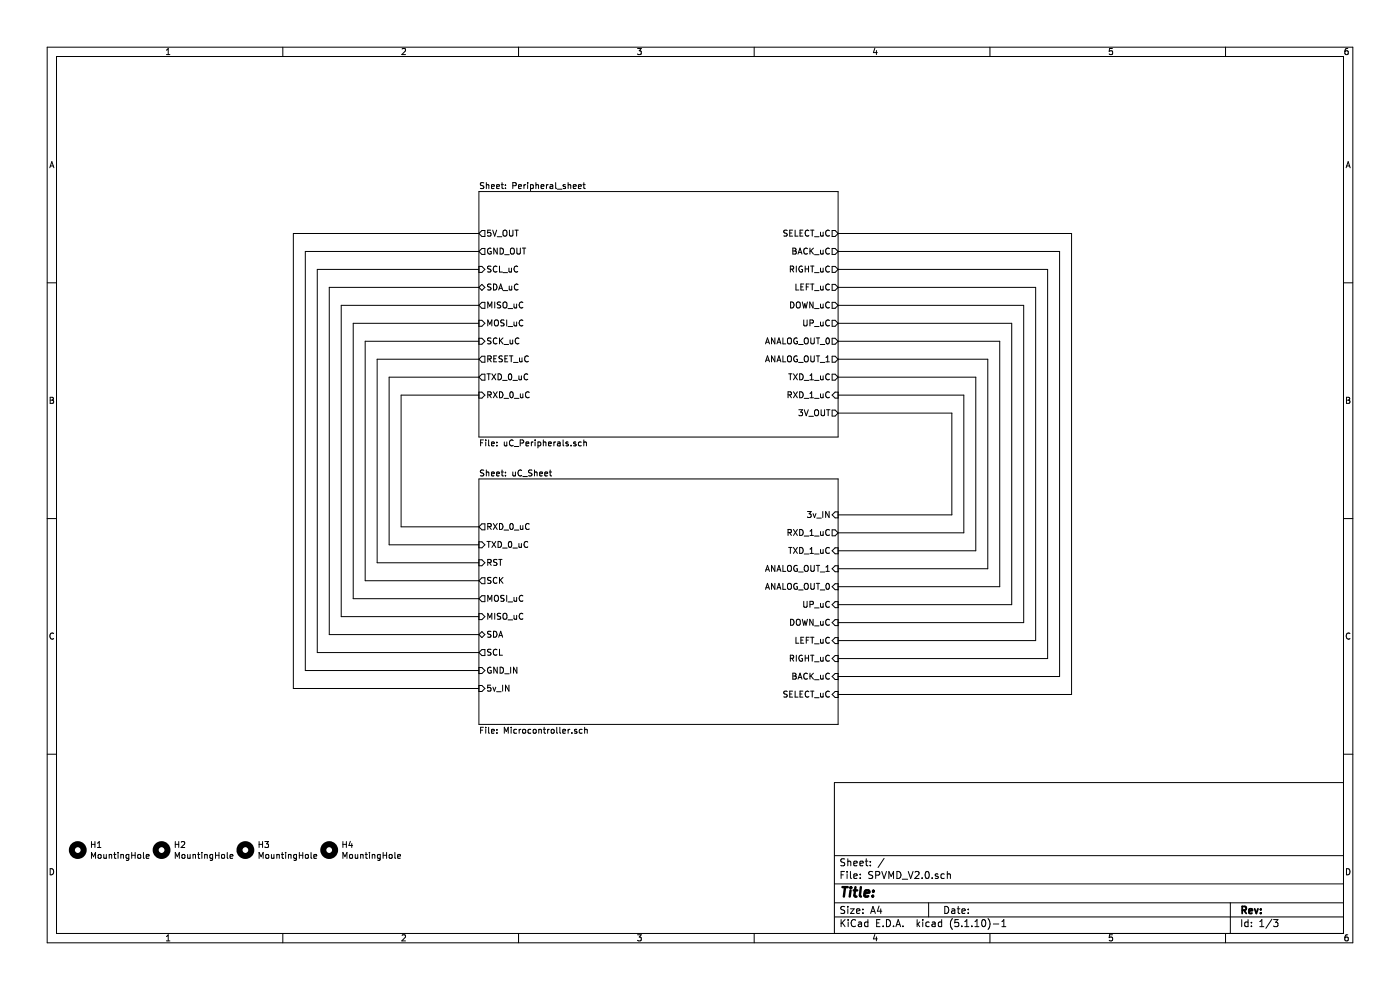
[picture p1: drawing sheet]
(kicad_sch (version 20211123) (generator eeschema)

 (paper "A4")

 (lib_symbols
  (symbol "Mechanical:MountingHole" (pin_names (offset 1.016)) (in_bom yes) (on_board yes)
   (property "Reference" "H" (id 0) (at 0 5.08 0) (effects (font (size 1.27 1.27))))
   (property "Value" "MountingHole" (id 1) (at 0 3.175 0) (effects (font (size 1.27 1.27))))
   (property "Footprint" "" (id 2) (at 0 0 0) (effects (font (size 1.27 1.27)) hide))
   (property "Datasheet" "~" (id 3) (at 0 0 0) (effects (font (size 1.27 1.27)) hide))
   (symbol "MountingHole_0_1"
    (circle (center 0 0) (radius 1.27) (stroke (width 1.27) (type default) (color 0 0 0 0)) (fill (type none))))))


 (wire (pts (xy 80.01 76.2) (xy 80.01 119.38)) (stroke (width 0) (type default) (color 0 0 0 0)))
 (wire (pts (xy 224.79 143.51) (xy 177.8 143.51)) (stroke (width 0) (type default) (color 0 0 0 0)))
 (wire (pts (xy 101.6 60.96) (xy 69.85 60.96)) (stroke (width 0) (type default) (color 0 0 0 0)))
 (wire (pts (xy 177.8 83.82) (xy 204.47 83.82)) (stroke (width 0) (type default) (color 0 0 0 0)))
 (wire (pts (xy 177.8 128.27) (xy 214.63 128.27)) (stroke (width 0) (type default) (color 0 0 0 0)))
 (wire (pts (xy 209.55 76.2) (xy 209.55 120.65)) (stroke (width 0) (type default) (color 0 0 0 0)))
 (wire (pts (xy 217.17 132.08) (xy 177.8 132.08)) (stroke (width 0) (type default) (color 0 0 0 0)))
 (wire (pts (xy 177.8 76.2) (xy 209.55 76.2)) (stroke (width 0) (type default) (color 0 0 0 0)))
 (wire (pts (xy 201.93 109.22) (xy 201.93 87.63)) (stroke (width 0) (type default) (color 0 0 0 0)))
 (wire (pts (xy 227.33 147.32) (xy 177.8 147.32)) (stroke (width 0) (type default) (color 0 0 0 0)))
 (wire (pts (xy 69.85 60.96) (xy 69.85 134.62)) (stroke (width 0) (type default) (color 0 0 0 0)))
 (wire (pts (xy 101.6 80.01) (xy 82.55 80.01)) (stroke (width 0) (type default) (color 0 0 0 0)))
 (wire (pts (xy 209.55 120.65) (xy 177.8 120.65)) (stroke (width 0) (type default) (color 0 0 0 0)))
 (wire (pts (xy 77.47 123.19) (xy 101.6 123.19)) (stroke (width 0) (type default) (color 0 0 0 0)))
 (wire (pts (xy 204.47 113.03) (xy 177.8 113.03)) (stroke (width 0) (type default) (color 0 0 0 0)))
 (wire (pts (xy 67.31 138.43) (xy 101.6 138.43)) (stroke (width 0) (type default) (color 0 0 0 0)))
 (wire (pts (xy 69.85 134.62) (xy 101.6 134.62)) (stroke (width 0) (type default) (color 0 0 0 0)))
 (wire (pts (xy 101.6 49.53) (xy 62.23 49.53)) (stroke (width 0) (type default) (color 0 0 0 0)))
 (wire (pts (xy 101.6 53.34) (xy 64.77 53.34)) (stroke (width 0) (type default) (color 0 0 0 0)))
 (wire (pts (xy 64.77 142.24) (xy 101.6 142.24)) (stroke (width 0) (type default) (color 0 0 0 0)))
 (wire (pts (xy 217.17 64.77) (xy 217.17 132.08)) (stroke (width 0) (type default) (color 0 0 0 0)))
 (wire (pts (xy 85.09 83.82) (xy 85.09 111.76)) (stroke (width 0) (type default) (color 0 0 0 0)))
 (wire (pts (xy 67.31 57.15) (xy 67.31 138.43)) (stroke (width 0) (type default) (color 0 0 0 0)))
 (wire (pts (xy 204.47 83.82) (xy 204.47 113.03)) (stroke (width 0) (type default) (color 0 0 0 0)))
 (wire (pts (xy 227.33 49.53) (xy 227.33 147.32)) (stroke (width 0) (type default) (color 0 0 0 0)))
 (wire (pts (xy 177.8 60.96) (xy 219.71 60.96)) (stroke (width 0) (type default) (color 0 0 0 0)))
 (wire (pts (xy 201.93 87.63) (xy 177.8 87.63)) (stroke (width 0) (type default) (color 0 0 0 0)))
 (wire (pts (xy 82.55 115.57) (xy 101.6 115.57)) (stroke (width 0) (type default) (color 0 0 0 0)))
 (wire (pts (xy 101.6 83.82) (xy 85.09 83.82)) (stroke (width 0) (type default) (color 0 0 0 0)))
 (wire (pts (xy 212.09 124.46) (xy 212.09 72.39)) (stroke (width 0) (type default) (color 0 0 0 0)))
 (wire (pts (xy 77.47 72.39) (xy 77.47 123.19)) (stroke (width 0) (type default) (color 0 0 0 0)))
 (wire (pts (xy 72.39 64.77) (xy 72.39 130.81)) (stroke (width 0) (type default) (color 0 0 0 0)))
 (wire (pts (xy 177.8 116.84) (xy 207.01 116.84)) (stroke (width 0) (type default) (color 0 0 0 0)))
 (wire (pts (xy 101.6 76.2) (xy 80.01 76.2)) (stroke (width 0) (type default) (color 0 0 0 0)))
 (wire (pts (xy 64.77 53.34) (xy 64.77 142.24)) (stroke (width 0) (type default) (color 0 0 0 0)))
 (wire (pts (xy 222.25 57.15) (xy 222.25 139.7)) (stroke (width 0) (type default) (color 0 0 0 0)))
 (wire (pts (xy 214.63 128.27) (xy 214.63 68.58)) (stroke (width 0) (type default) (color 0 0 0 0)))
 (wire (pts (xy 101.6 64.77) (xy 72.39 64.77)) (stroke (width 0) (type default) (color 0 0 0 0)))
 (wire (pts (xy 177.8 53.34) (xy 224.79 53.34)) (stroke (width 0) (type default) (color 0 0 0 0)))
 (wire (pts (xy 62.23 146.05) (xy 101.6 146.05)) (stroke (width 0) (type default) (color 0 0 0 0)))
 (wire (pts (xy 177.8 64.77) (xy 217.17 64.77)) (stroke (width 0) (type default) (color 0 0 0 0)))
 (wire (pts (xy 224.79 53.34) (xy 224.79 143.51)) (stroke (width 0) (type default) (color 0 0 0 0)))
 (wire (pts (xy 72.39 130.81) (xy 101.6 130.81)) (stroke (width 0) (type default) (color 0 0 0 0)))
 (wire (pts (xy 222.25 139.7) (xy 177.8 139.7)) (stroke (width 0) (type default) (color 0 0 0 0)))
 (wire (pts (xy 177.8 49.53) (xy 227.33 49.53)) (stroke (width 0) (type default) (color 0 0 0 0)))
 (wire (pts (xy 74.93 127) (xy 101.6 127)) (stroke (width 0) (type default) (color 0 0 0 0)))
 (wire (pts (xy 101.6 72.39) (xy 77.47 72.39)) (stroke (width 0) (type default) (color 0 0 0 0)))
 (wire (pts (xy 80.01 119.38) (xy 101.6 119.38)) (stroke (width 0) (type default) (color 0 0 0 0)))
 (wire (pts (xy 101.6 57.15) (xy 67.31 57.15)) (stroke (width 0) (type default) (color 0 0 0 0)))
 (wire (pts (xy 177.8 57.15) (xy 222.25 57.15)) (stroke (width 0) (type default) (color 0 0 0 0)))
 (wire (pts (xy 62.23 49.53) (xy 62.23 146.05)) (stroke (width 0) (type default) (color 0 0 0 0)))
 (wire (pts (xy 219.71 60.96) (xy 219.71 135.89)) (stroke (width 0) (type default) (color 0 0 0 0)))
 (wire (pts (xy 214.63 68.58) (xy 177.8 68.58)) (stroke (width 0) (type default) (color 0 0 0 0)))
 (wire (pts (xy 177.8 124.46) (xy 212.09 124.46)) (stroke (width 0) (type default) (color 0 0 0 0)))
 (wire (pts (xy 177.8 109.22) (xy 201.93 109.22)) (stroke (width 0) (type default) (color 0 0 0 0)))
 (wire (pts (xy 85.09 111.76) (xy 101.6 111.76)) (stroke (width 0) (type default) (color 0 0 0 0)))
 (wire (pts (xy 212.09 72.39) (xy 177.8 72.39)) (stroke (width 0) (type default) (color 0 0 0 0)))
 (wire (pts (xy 82.55 80.01) (xy 82.55 115.57)) (stroke (width 0) (type default) (color 0 0 0 0)))
 (wire (pts (xy 101.6 68.58) (xy 74.93 68.58)) (stroke (width 0) (type default) (color 0 0 0 0)))
 (wire (pts (xy 207.01 116.84) (xy 207.01 80.01)) (stroke (width 0) (type default) (color 0 0 0 0)))
 (wire (pts (xy 74.93 68.58) (xy 74.93 127)) (stroke (width 0) (type default) (color 0 0 0 0)))
 (wire (pts (xy 207.01 80.01) (xy 177.8 80.01)) (stroke (width 0) (type default) (color 0 0 0 0)))
 (wire (pts (xy 219.71 135.89) (xy 177.8 135.89)) (stroke (width 0) (type default) (color 0 0 0 0)))

 (image (at 273.05 175.006)
  (data))

 (symbol (lib_id "Mechanical:MountingHole") (at 34.29 180.34 0) (unit 1) (in_bom yes) (on_board yes)
  (property "Reference" "H2" (id 0) (at 36.83 179.1716 0) (effects (font (size 1.27 1.27)) (justify left)))
  (property "Value" "MountingHole" (id 1) (at 36.83 181.483 0) (effects (font (size 1.27 1.27)) (justify left)))
  (property "Footprint" "MountingHole:MountingHole_3.2mm_M3" (id 2) (at 34.29 180.34 0) (effects (font (size 1.27 1.27)) hide))
  (property "Datasheet" "~" (id 3) (at 34.29 180.34 0) (effects (font (size 1.27 1.27)) hide)))

 (symbol (lib_id "Mechanical:MountingHole") (at 52.07 180.34 0) (unit 1) (in_bom yes) (on_board yes)
  (property "Reference" "H3" (id 0) (at 54.61 179.1716 0) (effects (font (size 1.27 1.27)) (justify left)))
  (property "Value" "MountingHole" (id 1) (at 54.61 181.483 0) (effects (font (size 1.27 1.27)) (justify left)))
  (property "Footprint" "MountingHole:MountingHole_3.2mm_M3" (id 2) (at 52.07 180.34 0) (effects (font (size 1.27 1.27)) hide))
  (property "Datasheet" "~" (id 3) (at 52.07 180.34 0) (effects (font (size 1.27 1.27)) hide)))

 (symbol (lib_id "Mechanical:MountingHole") (at 69.85 180.34 0) (unit 1) (in_bom yes) (on_board yes)
  (property "Reference" "H4" (id 0) (at 72.39 179.1716 0) (effects (font (size 1.27 1.27)) (justify left)))
  (property "Value" "MountingHole" (id 1) (at 72.39 181.483 0) (effects (font (size 1.27 1.27)) (justify left)))
  (property "Footprint" "MountingHole:MountingHole_3.2mm_M3" (id 2) (at 69.85 180.34 0) (effects (font (size 1.27 1.27)) hide))
  (property "Datasheet" "~" (id 3) (at 69.85 180.34 0) (effects (font (size 1.27 1.27)) hide)))

 (symbol (lib_id "Mechanical:MountingHole") (at 16.51 180.34 0) (unit 1) (in_bom yes) (on_board yes)
  (property "Reference" "H1" (id 0) (at 19.05 179.1716 0) (effects (font (size 1.27 1.27)) (justify left)))
  (property "Value" "MountingHole" (id 1) (at 19.05 181.483 0) (effects (font (size 1.27 1.27)) (justify left)))
  (property "Footprint" "MountingHole:MountingHole_3.2mm_M3" (id 2) (at 16.51 180.34 0) (effects (font (size 1.27 1.27)) hide))
  (property "Datasheet" "~" (id 3) (at 16.51 180.34 0) (effects (font (size 1.27 1.27)) hide)))

 (sheet (at 101.6 40.64) (size 76.2 52.07) (fields_autoplaced) (stroke (width 0) (type solid) (color 0 0 0 0)) (fill (color 0 0 0 0.0000))
  (property "Sheet name" "Peripheral_sheet" (id 0) (at 101.6 39.9284 0) (effects (font (size 1.27 1.27)) (justify left bottom)))
  (property "Sheet file" "uC_Peripherals.kicad_sch" (id 1) (at 101.6 93.2946 0) (effects (font (size 1.27 1.27)) (justify left top))) (pin "5V_OUT" output (at 101.6 49.53 180) (effects (font (size 1.27 1.27)) (justify left))) (pin "GND_OUT" output (at 101.6 53.34 180) (effects (font (size 1.27 1.27)) (justify left))) (pin "SCL_uC" input (at 101.6 57.15 180) (effects (font (size 1.27 1.27)) (justify left))) (pin "SDA_uC" bidirectional (at 101.6 60.96 180) (effects (font (size 1.27 1.27)) (justify left))) (pin "MISO_uC" output (at 101.6 64.77 180) (effects (font (size 1.27 1.27)) (justify left))) (pin "MOSI_uC" input (at 101.6 68.58 180) (effects (font (size 1.27 1.27)) (justify left))) (pin "SCK_uC" input (at 101.6 72.39 180) (effects (font (size 1.27 1.27)) (justify left))) (pin "RESET_uC" output (at 101.6 76.2 180) (effects (font (size 1.27 1.27)) (justify left))) (pin "TXD_0_uC" output (at 101.6 80.01 180) (effects (font (size 1.27 1.27)) (justify left))) (pin "RXD_0_uC" input (at 101.6 83.82 180) (effects (font (size 1.27 1.27)) (justify left))) (pin "SELECT_uC" output (at 177.8 49.53 0) (effects (font (size 1.27 1.27)) (justify right))) (pin "BACK_uC" output (at 177.8 53.34 0) (effects (font (size 1.27 1.27)) (justify right))) (pin "RIGHT_uC" output (at 177.8 57.15 0) (effects (font (size 1.27 1.27)) (justify right))) (pin "LEFT_uC" output (at 177.8 60.96 0) (effects (font (size 1.27 1.27)) (justify right))) (pin "DOWN_uC" output (at 177.8 64.77 0) (effects (font (size 1.27 1.27)) (justify right))) (pin "UP_uC" output (at 177.8 68.58 0) (effects (font (size 1.27 1.27)) (justify right))) (pin "ANALOG_OUT_0" output (at 177.8 72.39 0) (effects (font (size 1.27 1.27)) (justify right))) (pin "ANALOG_OUT_1" output (at 177.8 76.2 0) (effects (font (size 1.27 1.27)) (justify right))) (pin "TXD_1_uC" output (at 177.8 80.01 0) (effects (font (size 1.27 1.27)) (justify right))) (pin "RXD_1_uC" input (at 177.8 83.82 0) (effects (font (size 1.27 1.27)) (justify right))) (pin "3V_OUT" output (at 177.8 87.63 0) (effects (font (size 1.27 1.27)) (justify right))))

 (sheet (at 101.6 101.6) (size 76.2 52.07) (fields_autoplaced) (stroke (width 0) (type solid) (color 0 0 0 0)) (fill (color 0 0 0 0.0000))
  (property "Sheet name" "uC_Sheet" (id 0) (at 101.6 100.8884 0) (effects (font (size 1.27 1.27)) (justify left bottom)))
  (property "Sheet file" "Microcontroller.kicad_sch" (id 1) (at 101.6 154.2546 0) (effects (font (size 1.27 1.27)) (justify left top))) (pin "5v_IN" input (at 101.6 146.05 180) (effects (font (size 1.27 1.27)) (justify left))) (pin "GND_IN" input (at 101.6 142.24 180) (effects (font (size 1.27 1.27)) (justify left))) (pin "SCL" output (at 101.6 138.43 180) (effects (font (size 1.27 1.27)) (justify left))) (pin "SDA" bidirectional (at 101.6 134.62 180) (effects (font (size 1.27 1.27)) (justify left))) (pin "RST" input (at 101.6 119.38 180) (effects (font (size 1.27 1.27)) (justify left))) (pin "RXD_1_uC" output (at 177.8 113.03 0) (effects (font (size 1.27 1.27)) (justify right))) (pin "TXD_1_uC" input (at 177.8 116.84 0) (effects (font (size 1.27 1.27)) (justify right))) (pin "MISO_uC" input (at 101.6 130.81 180) (effects (font (size 1.27 1.27)) (justify left))) (pin "MOSI_uC" output (at 101.6 127 180) (effects (font (size 1.27 1.27)) (justify left))) (pin "3v_IN" input (at 177.8 109.22 0) (effects (font (size 1.27 1.27)) (justify right))) (pin "SELECT_uC" input (at 177.8 147.32 0) (effects (font (size 1.27 1.27)) (justify right))) (pin "BACK_uC" input (at 177.8 143.51 0) (effects (font (size 1.27 1.27)) (justify right))) (pin "RIGHT_uC" input (at 177.8 139.7 0) (effects (font (size 1.27 1.27)) (justify right))) (pin "LEFT_uC" input (at 177.8 135.89 0) (effects (font (size 1.27 1.27)) (justify right))) (pin "DOWN_uC" input (at 177.8 132.08 0) (effects (font (size 1.27 1.27)) (justify right))) (pin "UP_uC" input (at 177.8 128.27 0) (effects (font (size 1.27 1.27)) (justify right))) (pin "ANALOG_OUT_0" input (at 177.8 124.46 0) (effects (font (size 1.27 1.27)) (justify right))) (pin "ANALOG_OUT_1" input (at 177.8 120.65 0) (effects (font (size 1.27 1.27)) (justify right))) (pin "RXD_0_uC" output (at 101.6 111.76 180) (effects (font (size 1.27 1.27)) (justify left))) (pin "TXD_0_uC" input (at 101.6 115.57 180) (effects (font (size 1.27 1.27)) (justify left))) (pin "SCK" output (at 101.6 123.19 180) (effects (font (size 1.27 1.27)) (justify left))))

 (sheet_instances (path "" (page "1")) (path "" (page "2")) (path "" (page "3")))

 (symbol_instances (path "" (reference "BT1") (unit 1) (value "Battery_Cell") (footprint "Battery:BatteryHolder_Keystone_104_1x23mm")) (path "" (reference "BZ1") (unit 1) (value "Buzzer") (footprint "Buzzer_Beeper:Buzzer_12x9.5RM7.6")) (path "" (reference "C1") (unit 1) (value "22pf") (footprint "Capacitor_SMD:C_0805_2012Metric")) (path "" (reference "C2") (unit 1) (value "22pf") (footprint "Capacitor_SMD:C_0805_2012Metric")) (path "" (reference "C3") (unit 1) (value "10nf") (footprint "Capacitor_SMD:C_0805_2012Metric")) (path "" (reference "C4") (unit 1) (value "10uf") (footprint "Capacitor_SMD:C_0805_2012Metric")) (path "" (reference "C5") (unit 1) (value "1uf") (footprint "Capacitor_SMD:C_0805_2012Metric")) (path "" (reference "C6") (unit 1) (value "0.1uf") (footprint "Capacitor_SMD:C_0805_2012Metric")) (path "" (reference "C7") (unit 1) (value "1uf") (footprint "Capacitor_SMD:C_0805_2012Metric")) (path "" (reference "C8") (unit 1) (value "1uf") (footprint "Capacitor_SMD:C_0805_2012Metric")) (path "" (reference "C9") (unit 1) (value "100nf") (footprint "Capacitor_SMD:C_0805_2012Metric")) (path "" (reference "C10") (unit 1) (value "22pf") (footprint "Capacitor_SMD:C_0805_2012Metric")) (path "" (reference "C11") (unit 1) (value "100nf") (footprint "Capacitor_SMD:C_0805_2012Metric")) (path "" (reference "C12") (unit 1) (value "100nf") (footprint "Capacitor_SMD:C_0805_2012Metric")) (path "" (reference "C13") (unit 1) (value "22pf") (footprint "Capacitor_SMD:C_0805_2012Metric")) (path "" (reference "C14") (unit 1) (value "100nf") (footprint "Capacitor_SMD:C_0805_2012Metric")) (path "" (reference "C15") (unit 1) (value "22pf") (footprint "Capacitor_SMD:C_0805_2012Metric")) (path "" (reference "C16") (unit 1) (value "100nf") (footprint "Capacitor_SMD:C_0805_2012Metric")) (path "" (reference "C17") (unit 1) (value "100nf") (footprint "Capacitor_SMD:C_0805_2012Metric")) (path "" (reference "D1") (unit 1) (value "RED") (footprint "LED_SMD:LED_0805_2012Metric")) (path "" (reference "F1") (unit 1) (value "Polyfuse_Small") (footprint "Fuse:Fuse_0805_2012Metric_Pad1.15x1.40mm_HandSolder")) (path "" (reference "F2") (unit 1) (value "Polyfuse_Small") (footprint "Fuse:Fuse_0805_2012Metric_Pad1.15x1.40mm_HandSolder")) (path "" (reference "FB1") (unit 1) (value "Ferrite_Bead_Small") (footprint "Resistor_SMD:R_0805_2012Metric")) (path "" (reference "H1") (unit 1) (value "MountingHole") (footprint "MountingHole:MountingHole_3.2mm_M3")) (path "" (reference "H2") (unit 1) (value "MountingHole") (footprint "MountingHole:MountingHole_3.2mm_M3")) (path "" (reference "H3") (unit 1) (value "MountingHole") (footprint "MountingHole:MountingHole_3.2mm_M3")) (path "" (reference "H4") (unit 1) (value "MountingHole") (footprint "MountingHole:MountingHole_3.2mm_M3")) (path "" (reference "J1") (unit 1) (value "USB_A") (footprint "Connector_USB:USB_A_Molex_67643_Horizontal")) (path "" (reference "J2") (unit 1) (value "POWER_IN") (footprint "Connector_Wire:SolderWire-0.1sqmm_1x05_P3.6mm_D0.4mm_OD1mm_Relief")) (path "" (reference "J4") (unit 1) (value "OLED_Board") (footprint "Connector_FFC-FPC:Hirose_FH12-10S-0.5SH_1x10-1MP_P0.50mm_Horizontal")) (path "" (reference "J7") (unit 1) (value "AVR-ISP-6") (footprint "Connector_PinHeader_2.54mm:PinHeader_2x03_P2.54mm_Vertical")) (path "" (reference "J8") (unit 1) (value "USB_To_UART") (footprint "Connector_PinSocket_2.54mm:PinSocket_1x05_P2.54mm_Vertical")) (path "" (reference "J9") (unit 1) (value "Lidar_connect") (footprint "Connector_Wire:SolderWire-0.1sqmm_1x04_P3.6mm_D0.4mm_OD1mm_Relief")) (path "" (reference "Module1") (unit 1) (value "IMU_Breakout") (footprint "SPVMD_V2:DIP-12_925_ELL")) (path "" (reference "Q1") (unit 1) (value "Q_PMOS_GSD") (footprint "Package_TO_SOT_SMD:SOT-23W_Handsoldering")) (path "" (reference "Q2") (unit 1) (value "Q_PMOS_GSD") (footprint "Package_TO_SOT_SMD:SOT-23W_Handsoldering")) (path "" (reference "Q3") (unit 1) (value "Q_NMOS_GSD") (footprint "Package_TO_SOT_SMD:SOT-23W_Handsoldering")) (path "" (reference "Q4") (unit 1) (value "Q_NMOS_GSD") (footprint "Package_TO_SOT_SMD:SOT-23W_Handsoldering")) (path "" (reference "R1") (unit 1) (value "0R") (footprint "Resistor_SMD:R_0805_2012Metric")) (path "" (reference "R2") (unit 1) (value "1K") (footprint "Resistor_SMD:R_0805_2012Metric")) (path "" (reference "R3") (unit 1) (value "10k") (footprint "Resistor_SMD:R_0805_2012Metric")) (path "" (reference "R4") (unit 1) (value "10k") (footprint "Resistor_SMD:R_0805_2012Metric")) (path "" (reference "R5") (unit 1) (value "10k") (footprint "Resistor_SMD:R_0805_2012Metric")) (path "" (reference "R6") (unit 1) (value "10k") (footprint "Resistor_SMD:R_0805_2012Metric")) (path "" (reference "R7") (unit 1) (value "10k") (footprint "Resistor_SMD:R_0805_2012Metric")) (path "" (reference "R8") (unit 1) (value "10k") (footprint "Resistor_SMD:R_0805_2012Metric")) (path "" (reference "R9") (unit 1) (value "10k") (footprint "Resistor_SMD:R_0805_2012Metric")) (path "" (reference "R10") (unit 1) (value "100R") (footprint "Resistor_SMD:R_0805_2012Metric")) (path "" (reference "SW1") (unit 1) (value "SW_Push") (footprint "Button_Switch_THT:SW_PUSH_6mm")) (path "" (reference "U1") (unit 1) (value "ATmega2560-16AU") (footprint "Package_QFP:TQFP-100_14x14mm_P0.5mm")) (path "" (reference "U2") (unit 1) (value "CH376S-ch376s") (footprint "Package_SO:SOIC-28W_7.5x17.9mm_P1.27mm")) (path "" (reference "U3") (unit 1) (value "DS3231M") (footprint "Package_SO:SOIC-16W_7.5x10.3mm_P1.27mm")) (path "" (reference "Y1") (unit 1) (value "12MHz") (footprint "Crystal:Crystal_HC49-4H_Vertical")) (path "" (reference "Y2") (unit 1) (value "16MHz") (footprint "Crystal:Crystal_HC49-4H_Vertical"))))
